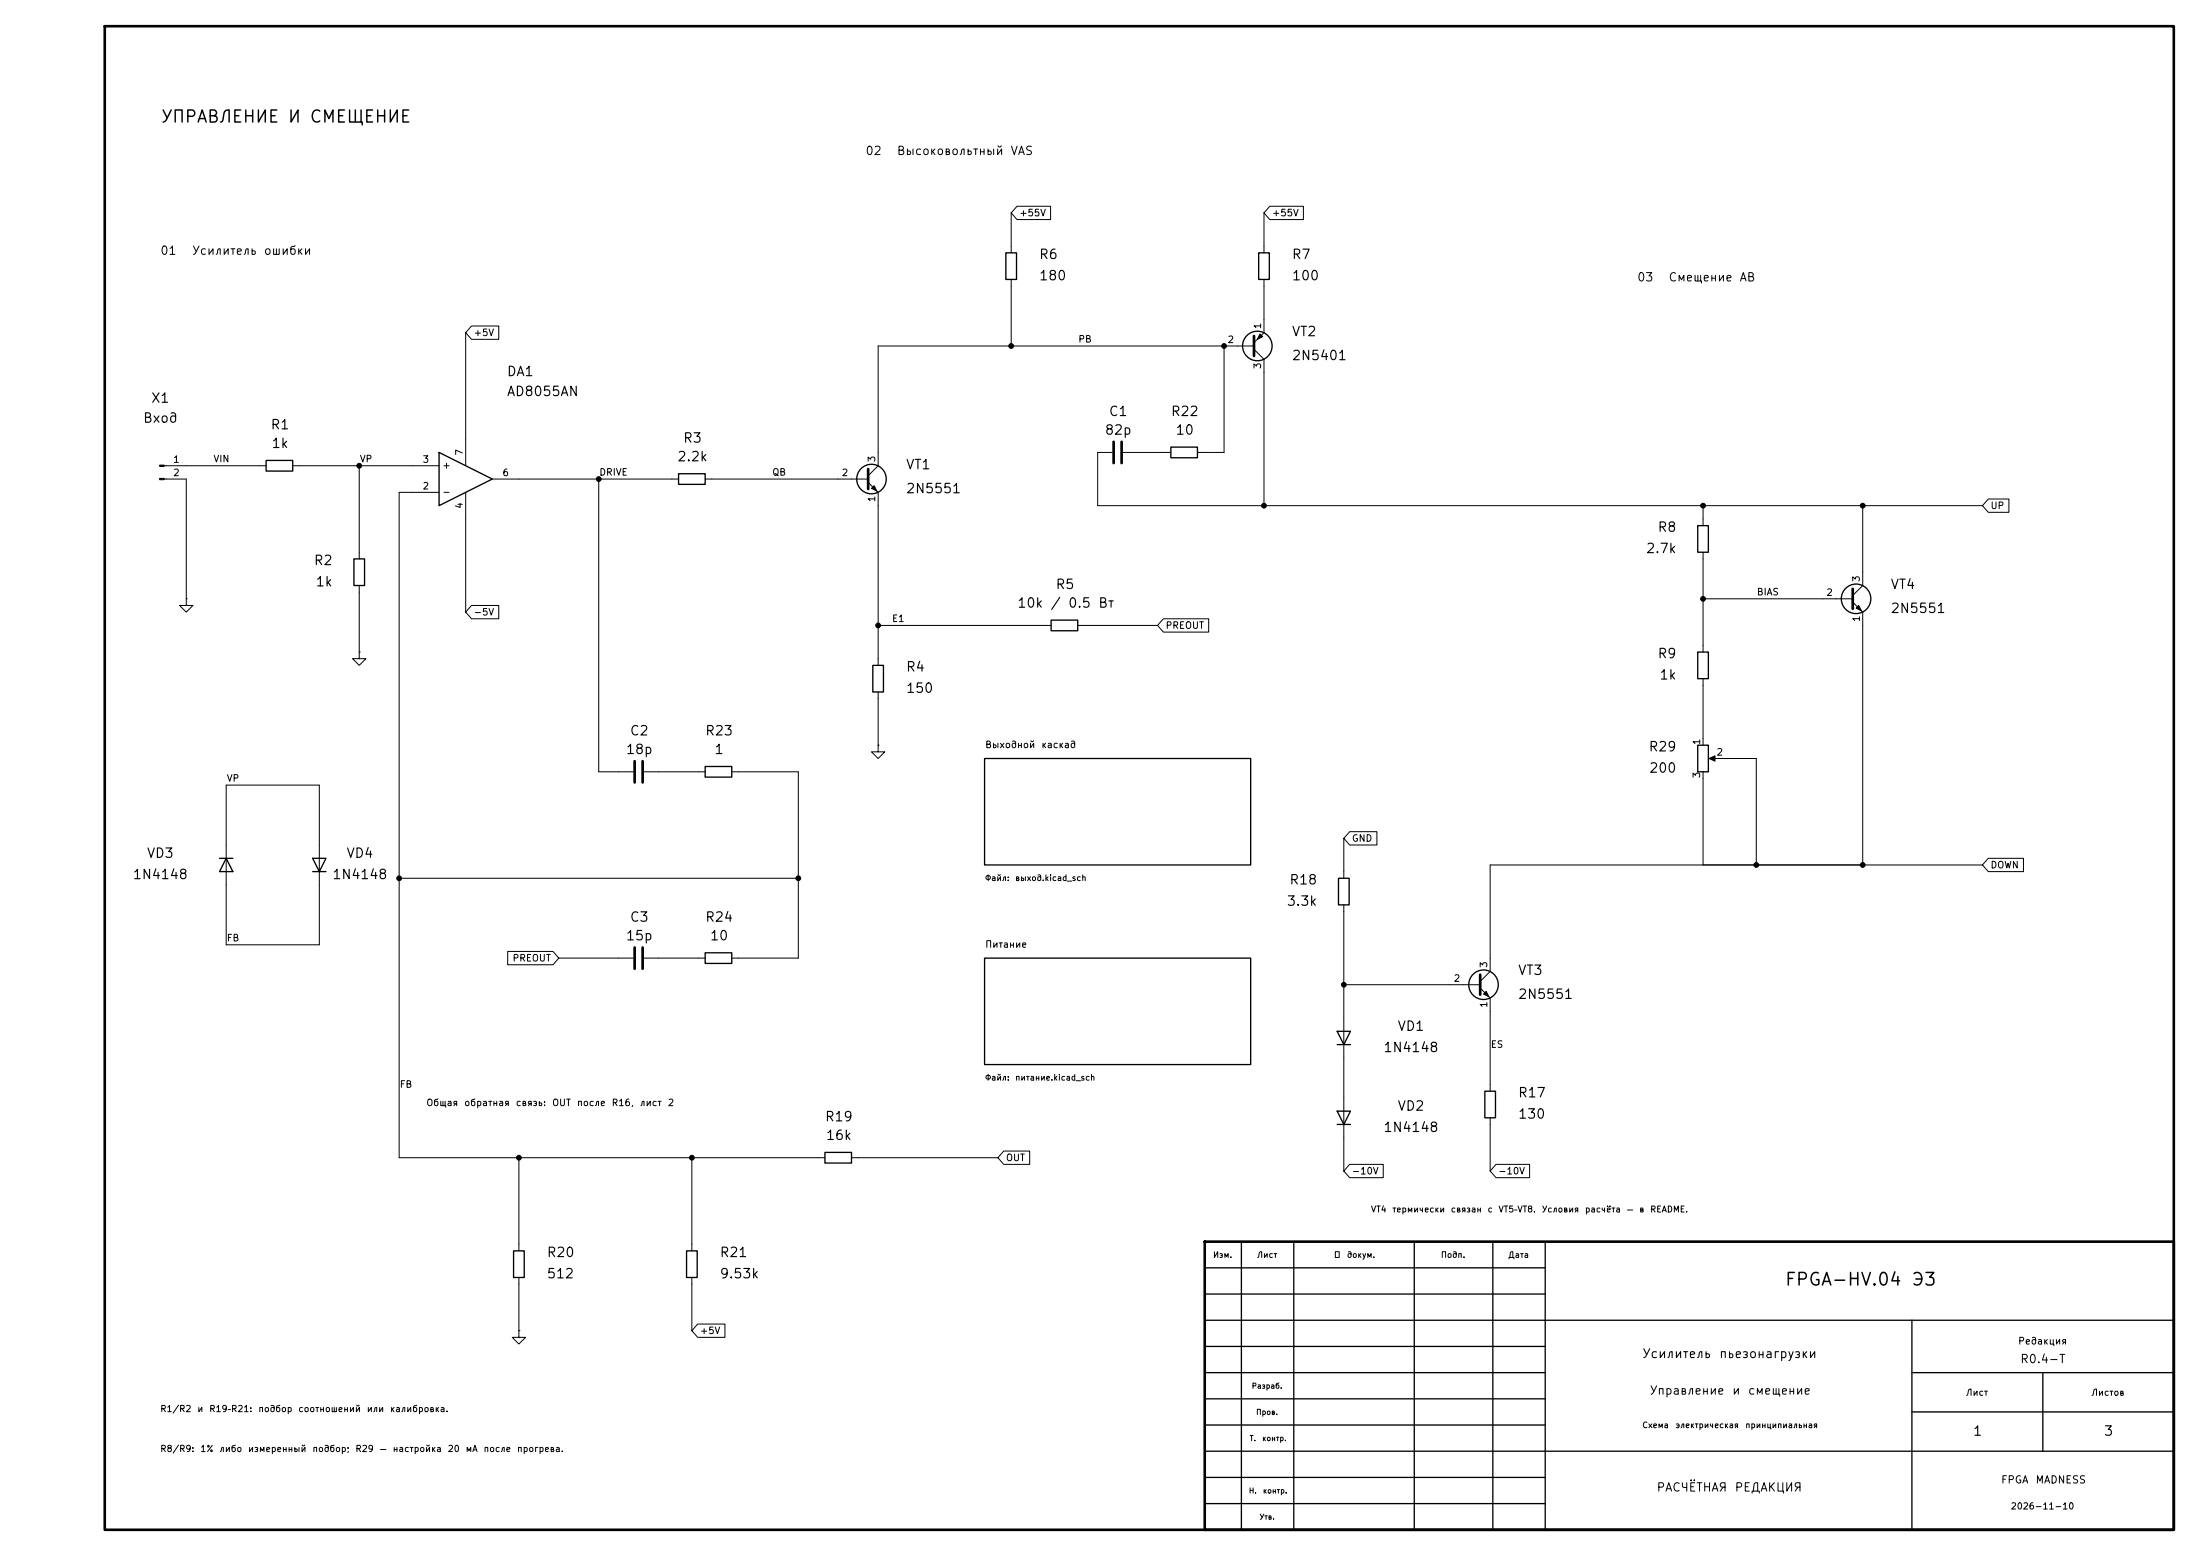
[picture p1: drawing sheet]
<svg xmlns="http://www.w3.org/2000/svg" width="420mm" height="297mm" viewBox="0 0 420 297" stroke-linecap="round" stroke-linejoin="round" font-family="sans-serif">
<path d="M20 5h395v287h-395zM230 237h185v55h-185z" fill="none" stroke="#000" stroke-width=".5"/>
<g fill="none" stroke="#000" stroke-width=".25">
<path d="M192 48.3h2.1v5h-2.1zM240.3 48.3h2v5h-2zM50.8 87.9h5.1v2h-5.1zM83.8 86.4l10.2 5-10.2 5.1zM129.5 90.4h5.1v2.1h-5.1zM223.5 85.3h5.1v2.1h-5.1zM67.6 106.7h2v5.1h-2zM200.7 118.4h5v2h-5zM324.1 100.3h2v5.1h-2zM166.6 127h2.1v5.1h-2.1zM324.1 124.5h2v5h-2zM134.6 146.3h5.1v2h-5.1z"/>
<path d="M188 144.8h50.8v20.3h-50.8zM324.1 142.2h2v5.1h-2zM41.9 163.8h2.5M43.2 163.8l1.2 2.6h-2.5zM59.7 163.8h2.5l-1.2 2.6zM59.7 166.4h2.5M255.5 167.6h2.1v5.1h-2.1zM134.6 181.9h5.1v2h-5.1zM188 182.9h50.8v20.3h-50.8zM255.3 196.9h2.5l-1.3 2.5zM255.3 199.4h2.5M157.5 220h5.1v2h-5.1z"/>
<path d="M255.3 212.1h2.5l-1.3 2.5zM255.3 214.6h2.5M283.5 208.3h2v5.1h-2zM98 238.8h2.1v5h-2.1zM131.1 238.8h2v5h-2zM237 237v55M247 237v55M270 237v55M285 237v55M295 237v55M230 252h185M230 257h65"/>
<path d="M230 247h65M230 242h65M365 252v40M230 277h185M230 272h65M230 267h65M230 262h65M365 262h50M365 269.5h50M390 262v15M230 287h65M230 282h65"/>
<circle cx="240" cy="66" r="2.82"/>
<circle cx="166.4" cy="91.4" r="2.82"/>
<circle cx="354.3" cy="114.3" r="2.82"/>
<circle cx="283.2" cy="188" r="2.82"/>
</g>
<g fill="none" stroke="#000" stroke-width=".19">
<path d="M194.2 39.4h6.4v2.5h-6.4l-1.2-1.3zM242.4 39.4h6.4v2.5h-6.4l-1.1-1.3zM193 40.6v7.7M193 53.3v12.7M241.3 40.6v7.7M241.3 53.3v10.2l-1.9 1.9M88.9 63.5v25.4M90 62.2h5.2v2.6h-5.2l-1.1-1.3zM233.7 66v20.4h-5.1M239.4 66h-71.8v22.9l-1.9 1.9M239.4 66.7l1.9 1.9v27.9M31.3 88.9h19.5"/>
<path d="M31.3 91.4h4.3v22.9M55.9 88.9h27.9M68.6 88.9v17.8M83.8 94h-7.6v127h81.3M88.9 94v22.8M94 91.4h35.5M114.3 91.4v55.9h6.6M134.6 91.4h31.1M165.7 92.1l1.9 1.9v33M212.3 86.4h-2.8v10.1h169M214.4 86.4h9.1M325.1 96.5v3.8"/>
<path d="M355.6 96.5v15.3l-1.9 1.9M379.6 95.2h3.9v2.6h-3.9l-1.1-1.3zM35.6 114.3v1.3h1.2l-1.2 1.2-1.3-1.2h1.3M35.6 114.3h.1M68.6 111.8v12.7M90 115.6h5.2v2.5h-5.2l-1.1-1.3zM167.6 119.4h33.1M205.7 119.4h15.3M222.1 118.1h8.6v2.6h-8.6l-1.1-1.3zM325.1 105.4v19.1M325.1 114.3h28.6M353.7 114.9l1.9 1.9v48.3"/>
<path d="M68.6 124.5v1.2h1.2l-1.2 1.3-1.3-1.3h1.3M68.6 124.5h.1M167.6 132.1v10.1M325.1 129.5v12.7M43.2 149.9h17.8v30.4h-17.8zM122.9 147.3h11.7M139.7 147.3h12.7v35.6h-12.7M167.6 142.2v1.3h1.3l-1.3 1.3-1.2-1.3h1.2M167.6 142.2h.1M257.7 158.7h5.2v2.6h-5.2l-1.2-1.3zM325.1 147.3v17.8M326.6 144.8h8.7v20.3"/>
<path d="M76.2 167.6h76.2M256.5 160v7.6M256.5 172.7v50.8M378.5 165.1h-94v20.3l-1.9 1.9M379.6 163.8h6.7v2.6h-6.7l-1.1-1.3zM96.9 181.6h8.7l1.1 1.3-1.1 1.3h-8.7zM106.7 182.9h14.2M122.9 182.9h11.7M256.5 188h26.1M282.6 188.6l1.9 1.9v17.8M191.6 219.7h5v2.6h-5l-1.1-1.3zM284.5 213.4v10.1"/>
<path d="M99.1 221v17.8M132.1 221v17.8M162.6 221h27.9M257.7 222.2h6.4v2.6h-6.4l-1.2-1.3zM285.6 222.2h6.4v2.6h-6.4l-1.1-1.3zM99.1 254v1.3h1.2l-1.2 1.2-1.3-1.2h1.3M99.1 254h.1M99.1 243.8v10.2M132.1 243.8v10.2M133.2 252.7h5.2v2.6h-5.2l-1.1-1.3z"/>
</g>
<path d="M239.4 64.1v3.8M165.7 89.5v3.8M212.6 84.3v4.1M214.1 84.3v4.1M353.7 112.4v3.8M121.2 145.3v4.1M122.7 145.3v4.1M121.2 180.8v4.1M122.7 180.8v4.1M282.6 186.1v3.8" fill="none" stroke="#000" stroke-width=".51"/>
<g fill="#000" stroke="#000" stroke-width=".19">
<path d="M240.5 63.8l.5 .5-1 .5zM30.5 88.8h.8v.2h-.8zM30.5 91.3h.8v.3h-.8zM166.4 93.2l.5-.5 .5 1zM354.3 116.1l.5-.5 .5 1zM326.3 144.8l1.1-.5v1zM283.2 189.7l.5-.5 .5 1z"/>
<circle cx="193" cy="66" r=".46"/>
<circle cx="233.7" cy="66" r=".46"/>
<circle cx="68.6" cy="88.9" r=".46"/>
<circle cx="114.3" cy="91.4" r=".46"/>
<circle cx="241.3" cy="96.5" r=".46"/>
<circle cx="325.1" cy="96.5" r=".46"/>
<circle cx="355.6" cy="96.5" r=".46"/>
<circle cx="167.6" cy="119.4" r=".46"/>
<circle cx="325.1" cy="114.3" r=".46"/>
<circle cx="76.2" cy="167.6" r=".46"/>
<circle cx="152.4" cy="167.6" r=".46"/>
<circle cx="335.3" cy="165.1" r=".46"/>
<circle cx="355.6" cy="165.1" r=".46"/>
<circle cx="256.5" cy="188" r=".46"/>
<circle cx="99.1" cy="221" r=".46"/>
<circle cx="132.1" cy="221" r=".46"/>
</g>
<g font-size="2.4">
<text x="340.6" y="246">FPGA-HV.04</text>
<text x="364.7" y="246">Э3</text>
</g>
<g font-size="2.3">
<text x="30.5" y="24">УПРАВЛЕНИЕ</text>
<text x="54.8" y="24">И</text>
<text x="59" y="24">СМЕЩЕНИЕ</text>
</g>
<g font-size="1.8">
<text x="198.2" y="49.9">R6</text>
<text x="198.2" y="54">180</text>
<text x="246.5" y="49.9">R7</text>
<text x="246.5" y="54">100</text>
<text x="246.5" y="64.6">VT2</text>
<text x="246.5" y="69.2">2N5401</text>
<text x="28.7" y="77.3">X1</text>
<text x="96.6" y="76.1">AD8055AN</text>
<text x="96.6" y="72.2">DA1</text>
<text x="27.2" y="81.1">Вход</text>
<text x="51.5" y="82.4">R1</text>
<text x="210.8" y="83.4">82p</text>
<text x="211.6" y="79.9">C1</text>
<text x="223.4" y="79.9">R22</text>
<text x="224.3" y="83.4">10</text>
<text x="51.7" y="86">1k</text>
<text x="129.2" y="88.5">2.2k</text>
<text x="130.3" y="84.9">R3</text>
<text x="172.8" y="90">VT1</text>
<text x="172.8" y="94.6">2N5551</text>
<text x="316.3" y="102">R8</text>
<text x="314.1" y="106">2.7k</text>
<text x="59.8" y="108.3">R2</text>
<text x="60.1" y="112.4">1k</text>
<text x="201.4" y="112.9">R5</text>
<text x="360.8" y="112.9">VT4</text>
<text x="194.1" y="116.4">10k</text>
<text x="200.4" y="116.4">/</text>
<text x="203.8" y="116.4">0.5</text>
<text x="209.5" y="116.4">Вт</text>
<text x="360.8" y="117.5">2N5551</text>
<text x="172.8" y="128.6">R4</text>
<text x="316.3" y="126.1">R9</text>
<text x="316.7" y="130.2">1k</text>
<text x="172.8" y="132.7">150</text>
<text x="120.1" y="140.8">C2</text>
<text x="134.5" y="140.8">R23</text>
<text x="314.6" y="143.9">R29</text>
<text x="119.3" y="144.4">18p</text>
<text x="136.3" y="144.4">1</text>
<text x="314.7" y="147.9">200</text>
<text x="27.9" y="164.2">VD3</text>
<text x="66" y="164.2">VD4</text>
<text x="25.2" y="168.3">1N4148</text>
<text x="63.3" y="168.3">1N4148</text>
<text x="245.5" y="173.3">3.3k</text>
<text x="246" y="169.3">R18</text>
<text x="119.3" y="179.9">15p</text>
<text x="120.1" y="176.4">C3</text>
<text x="134.5" y="176.4">R24</text>
<text x="135.4" y="179.9">10</text>
<text x="289.7" y="186.5">VT3</text>
<text x="289.7" y="191.1">2N5551</text>
<text x="266.7" y="197.2">VD1</text>
<text x="264" y="201.3">1N4148</text>
<text x="289.7" y="209.9">R17</text>
<text x="157.4" y="214.5">R19</text>
<text x="266.7" y="212.5">VD2</text>
<text x="289.7" y="214">130</text>
<text x="157.5" y="218">16k</text>
<text x="264" y="216.5">1N4148</text>
<text x="104.2" y="244.5">512</text>
<text x="104.2" y="240.4">R20</text>
<text x="137.3" y="244.5">9.53k</text>
<text x="137.3" y="240.4">R21</text>
<text x="376.5" y="274.5">1</text>
<text x="401.5" y="274.5">3</text>
</g>
<g font-size="1.7">
<text x="313.3" y="259.7">Усилитель</text>
<text x="328.1" y="259.7">пьезонагрузки</text>
</g>
<g font-size="1.6">
<text x="165.1" y="30">02</text>
<text x="171.1" y="30">Высоковольтный</text>
<text x="192.8" y="30">VAS</text>
<text x="30.5" y="49">01</text>
<text x="36.5" y="49">Усилитель</text>
<text x="50.2" y="49">ошибки</text>
<text x="312.4" y="54.1">03</text>
<text x="318.4" y="54.1">Смещение</text>
<text x="332" y="54.1">AB</text>
<text x="385.5" y="260.6">R0.4-T</text>
<text x="314.7" y="266.6">Управление</text>
<text x="330.5" y="266.6">и</text>
<text x="333.6" y="266.6">смещение</text>
<text x="316.1" y="285.1">РАСЧЁТНАЯ</text>
<text x="331" y="285.1">РЕДАКЦИЯ</text>
</g>
<g font-size="1.4">
<text x="381.9" y="283.5">FPGA</text>
<text x="388.5" y="283.5">MADNESS</text>
</g>
<g font-size="1.3">
<text x="194.5" y="41.6">+55V</text>
<text x="242.7" y="41.6">+55V</text>
<text x="90.3" y="64.5">+5V</text>
<text x="205.7" y="65.7">PB</text>
<text x="234.2" y="65.8">2</text>
<text x="241" y="62.9" transform="rotate(-90 241 62.9)">1</text>
<text x="241" y="70.6" transform="rotate(-90 241 70.6)">3</text>
<text x="32.9" y="88.6">1</text>
<text x="40.6" y="88.6">VIN</text>
<text x="68.6" y="88.6">VP</text>
<text x="80.6" y="88.6">3</text>
<text x="84.3" y="89.8">+</text>
<text x="88.6" y="87.1" transform="rotate(-90 88.6 87.1)">7</text>
<text x="167.4" y="88.3" transform="rotate(-90 167.4 88.3)">3</text>
<text x="32.9" y="91.2">2</text>
<text x="80.6" y="93.7">2</text>
<text x="84.3" y="94.8">−</text>
<text x="95.8" y="91.2">6</text>
<text x="114.3" y="91.1">DRIVE</text>
<text x="147.3" y="91.1">QB</text>
<text x="160.6" y="91.2">2</text>
<text x="167.4" y="96" transform="rotate(-90 167.4 96)">1</text>
<text x="88.6" y="97.2" transform="rotate(-90 88.6 97.2)">4</text>
<text x="379.9" y="97.5">UP</text>
<text x="335.3" y="114">BIAS</text>
<text x="355.3" y="111.2" transform="rotate(-90 355.3 111.2)">3</text>
<text x="90.3" y="117.8">-5V</text>
<text x="170.2" y="119">E1</text>
<text x="348.5" y="114">2</text>
<text x="355.3" y="118.8" transform="rotate(-90 355.3 118.8)">1</text>
<text x="222.4" y="120.3">PREOUT</text>
<text x="188" y="143.1">Выходной</text>
<text x="198.7" y="143.1">каскад</text>
<text x="324.9" y="142.3" transform="rotate(-90 324.9 142.3)">1</text>
<text x="43.2" y="149.5">VP</text>
<text x="324.9" y="148.7" transform="rotate(-90 324.9 148.7)">3</text>
<text x="327.6" y="144.5">2</text>
<text x="258" y="161">GND</text>
<text x="379.9" y="166.1">DOWN</text>
<text x="43.2" y="180">FB</text>
<text x="97.7" y="183.8">PREOUT</text>
<text x="188" y="181.2">Питание</text>
<text x="284.2" y="184.9" transform="rotate(-90 284.2 184.9)">3</text>
<text x="277.4" y="187.7">2</text>
<text x="284.2" y="192.5" transform="rotate(-90 284.2 192.5)">1</text>
<text x="284.5" y="200.3">ES</text>
<text x="76.2" y="207.9">FB</text>
<text x="81.3" y="211.4">Общая</text>
<text x="88.5" y="211.4">обратная</text>
<text x="98.4" y="211.4">связь:</text>
<text x="105.3" y="211.4">OUT</text>
<text x="110" y="211.4">после</text>
<text x="116.7" y="211.4">R16,</text>
<text x="122" y="211.4">лист</text>
<text x="127.4" y="211.4">2</text>
<text x="191.9" y="221.9">OUT</text>
<text x="258" y="224.5">-10V</text>
<text x="285.9" y="224.5">-10V</text>
<text x="133.5" y="255">+5V</text>
<text x="385.1" y="257">Редакция</text>
</g>
<g font-size="1.2">
<text x="261.6" y="231.7">VT4</text>
<text x="265.7" y="231.7">термически</text>
<text x="276.9" y="231.7">связан</text>
<text x="283.9" y="231.7">с</text>
<text x="286" y="231.7">VT5–VT8.</text>
<text x="294.2" y="231.7">Условия</text>
<text x="302.5" y="231.7">расчёта</text>
<text x="310.4" y="231.7">—</text>
<text x="312.8" y="231.7">в</text>
<text x="314.9" y="231.7">README.</text>
<text x="30.5" y="269.8">R1/R2</text>
<text x="37.6" y="269.8">и</text>
<text x="39.8" y="269.8">R19–R21:</text>
<text x="49.2" y="269.8">подбор</text>
<text x="56.8" y="269.8">соотношений</text>
<text x="69.9" y="269.8">или</text>
<text x="74.4" y="269.8">калибровка.</text>
<text x="375.2" y="266.7">Лист</text>
<text x="399.1" y="266.7">Листов</text>
<text x="30.5" y="277.4">R8/R9:</text>
<text x="38.1" y="277.4">1%</text>
<text x="41.8" y="277.4">либо</text>
<text x="47.2" y="277.4">измеренный</text>
<text x="59.5" y="277.4">подбор;</text>
<text x="67.7" y="277.4">R29</text>
<text x="72.4" y="277.4">—</text>
<text x="74.9" y="277.4">настройка</text>
<text x="85.4" y="277.4">20</text>
<text x="88.8" y="277.4">мА</text>
<text x="92.2" y="277.4">после</text>
<text x="98.6" y="277.4">прогрева.</text>
<text x="383.8" y="288.4">2026-11-10</text>
</g>
<g font-size="1.1">
<text x="188" y="168.4">Файл:</text>
<text x="193.7" y="168.4">выход.kicad_sch</text>
<text x="188" y="206.5">Файл:</text>
<text x="193.7" y="206.5">питание.kicad_sch</text>
<text x="231.5" y="240.4">Изм.</text>
<text x="239.9" y="240.4">Лист</text>
<text x="254.6" y="240.4">№</text>
<text x="257" y="240.4">докум.</text>
<text x="275" y="240.4">Подп.</text>
<text x="287.8" y="240.4">Дата</text>
<text x="313.4" y="272.9">Схема</text>
<text x="319.7" y="272.9">электрическая</text>
<text x="333.1" y="272.9">принципиальная</text>
</g>
<g font-size="1">
<text x="238.9" y="265.3">Разраб.</text>
<text x="238.5" y="275.3">Т.</text>
<text x="239.7" y="270.3">Пров.</text>
<text x="240.9" y="275.3">контр.</text>
<text x="238.3" y="285.3">Н.</text>
<text x="241" y="285.3">контр.</text>
<text x="240.3" y="290.3">Утв.</text>
</g>
</svg>
